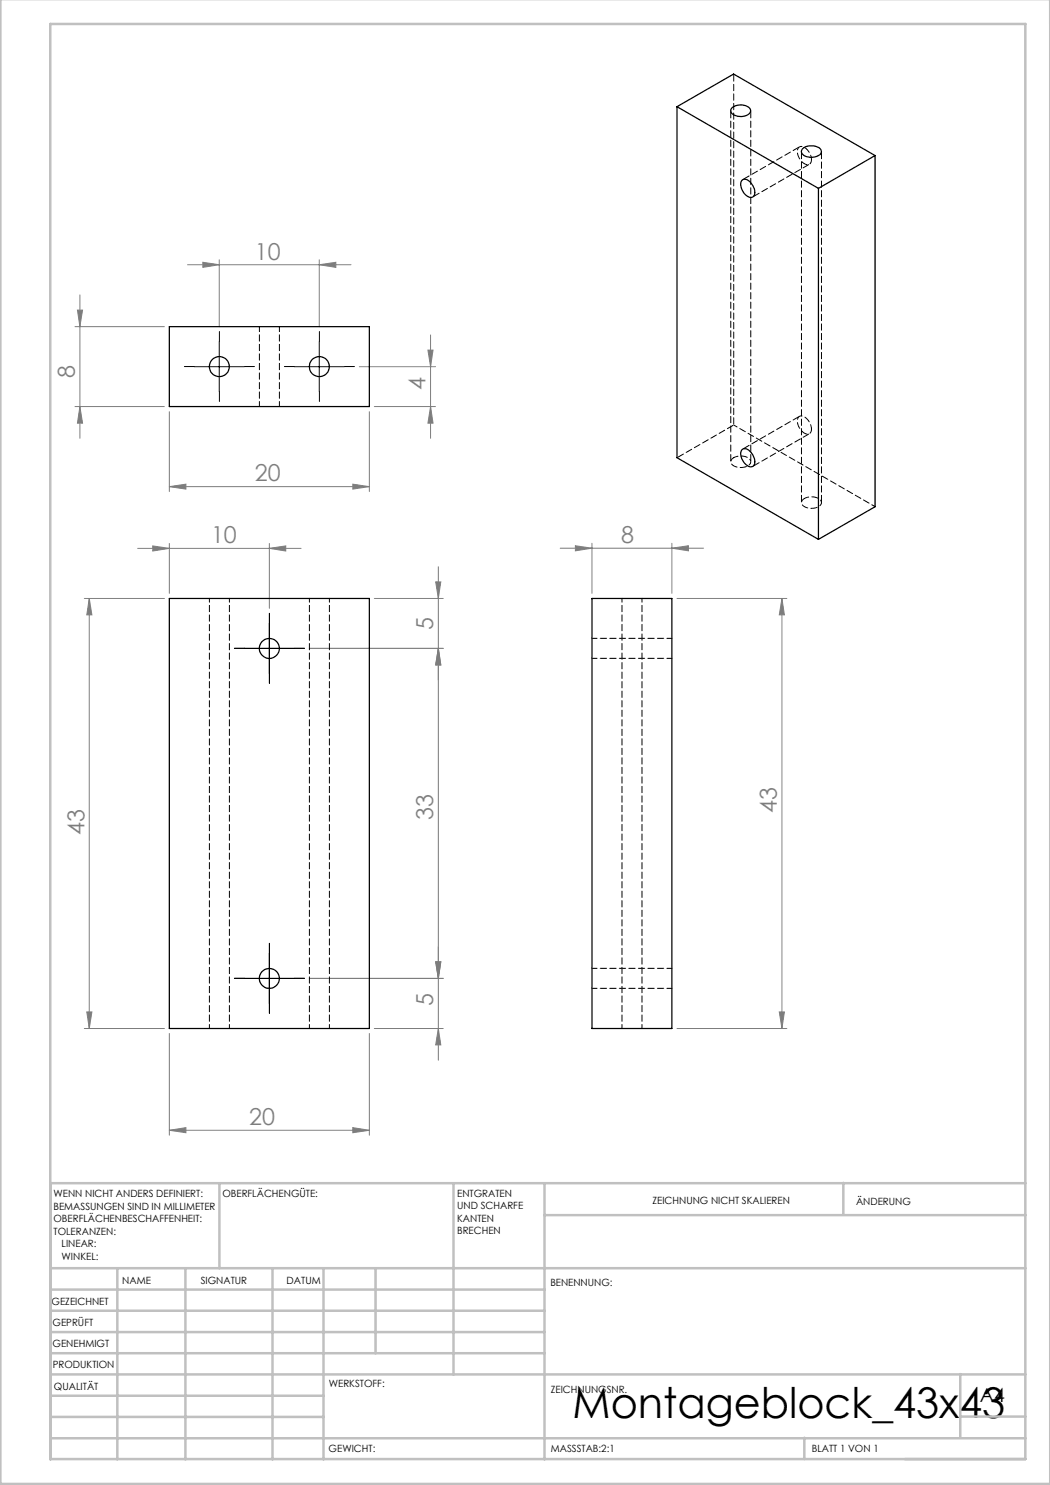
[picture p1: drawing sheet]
<svg xmlns="http://www.w3.org/2000/svg" width="210mm" height="297mm" viewBox="0 0 210 297" stroke-linecap="round" stroke-linejoin="round" font-family="sans-serif">
<g fill="none" stroke="#808080" stroke-width=".2">
<path d="M16 59v28.7M37.5 52.9h32.7M40.6 52.5l3.3 .4-3.3 .6zM43.9 52v13.3M63.9 52.9l3.3-.4v1zM63.9 52v13.3M15 65.3h17.9M15.5 62h1l-.5 3.3zM71.9 73.3h15.2M85.6 70h1l-.5 3.3zM86.1 67v20.7M15 81.3h17.9"/>
<path d="M16 81.3l.5 3.3h-1zM33.9 97.3l3.3-.5v1zM33.9 82.3v16M33.9 97.3h40M70.6 96.8l3.3 .5-3.3 .5zM73.9 82.3v16M74.9 81.3h12.2M86.1 81.3l.5 3.3h-1zM16.9 119.7h16M17.9 119.7l.5 3.3h-1zM17.9 119.7v86M27.5 109.7h32.7"/>
<path d="M30.6 109.2l3.3 .5-3.3 .5zM33.9 108.7v10M53.9 109.7l3.2-.5v1zM53.9 108.7v13M74.9 119.7h13.8M87.1 116.4h1.1l-.5 3.3zM87.7 113.3v98.8M112 109.6h28.7M115.1 109.1l3.3 .5-3.3 .6zM118.4 108.7v10M134.4 109.6l3.3-.5v1.1zM134.4 108.7v10"/>
<path d="M135.4 119.7h22M156.4 119.7v86M156.4 119.7l.5 3.3h-1zM61.9 129.7h26.8M87.7 129.7l.5 3.3h-1.1zM61.9 195.7h26.8M87.1 192.4h1.1l-.5 3.3zM16.9 205.7h16M17.4 202.4h1l-.5 3.3zM33.9 206.7v20.3M73.9 206.7v20.3M74.9 205.7h13.8"/>
<path d="M87.7 205.7l.5 3.3h-1.1zM135.4 205.7h22M155.9 202.4h1l-.5 3.3zM33.9 226.1l3.3-.6v1.1zM33.9 226.1h40M70.6 225.5l3.3 .6-3.3 .5z"/>
</g>
<g fill="none" stroke="#000" stroke-width=".2" stroke-dasharray="15.2 1.3 1.3 1.3">
<path d="M38.9 73.3h-2M43.9 68.3v-2M43.9 78.3v2M48.9 73.3h2M58.9 73.3h-2M63.9 68.3v-2M63.9 78.3v2M68.9 73.3h2M48.9 129.7h-2M53.9 124.7v-2M53.9 134.7v2M58.9 129.7h2"/>
<path d="M48.9 195.7h-2M53.9 190.7v-2M58.9 195.7h2M53.9 200.7v2"/>
</g>
<path d="M38.9 73.3h10M43.9 68.3v10M58.9 73.3h10M63.9 68.3v10M48.9 129.7h10M53.9 124.7v10M48.9 195.7h10M53.9 190.7v10" fill="none" stroke="#000" stroke-width=".2"/>
<g fill="none" stroke="#c0c0c0" stroke-width=".5">
<path d="M.1 -.1v296.9h209.9v-296.9M10.1 4.8h195v287h-195zM43.9 236.6v17M90.7 236.6v38.3M108.9 236.6v55.3M168.7 236.6v6.3M205.1 236.6h-195v55.3M10.1 253.6h195M10.1 257.9h98.8M23.5 253.6v38.3M37.1 253.6v38.3M54.5 253.6v38.3"/>
<path d="M64.7 253.6v38.3M75.1 253.6v17M108.9 243h96.2M10.1 270.6h98.8M10.1 266.4h98.8M10.1 262.1h98.8M10.1 279.1h54.6M10.1 274.9h195M192.1 274.8v12.7M10.1 287.7h195M10.1 283.4h54.6M160.9 287.5v4.3"/>
<path d="M192.1 283.3h13"/>
</g>
<g fill="#808080">
<path d="M70.6 96.8l3.3 .5-3.3 .5zM33.9 97.3l3.3-.5v1z"/>
<path d="M40.6 52.5l3.3 .4-3.3 .6zM63.9 52.9l3.3-.4v1zM115.1 109.1l3.3 .5-3.3 .6zM134.4 109.6l3.3-.5v1.1z"/>
<path d="M33.9 226.1l3.3-.6v1.1zM70.6 225.5l3.3 .6-3.3 .5z"/>
<path d="M53.9 109.7l3.2-.5v1zM30.6 109.2l3.3 .5-3.3 .5z"/>
<path d="M87.1 192.4h1.1l-.5 3.3zM87.7 129.7l.5 3.3h-1.1zM16 81.3l.5 3.3h-1zM15.5 62h1l-.5 3.3zM155.9 202.4h1l-.5 3.3zM156.4 119.7l.5 3.3h-1z"/>
<path d="M87.7 129.7l.5 3.3h-1.1zM87.1 116.4h1.1l-.5 3.3z"/>
<path d="M17.9 119.7l.5 3.3h-1zM17.4 202.4h1l-.5 3.3zM87.1 192.4h1.1l-.5 3.3zM87.7 205.7l.5 3.3h-1.1zM85.6 70h1l-.5 3.3zM86.1 81.3l.5 3.3h-1z"/>
</g>
<g fill="none" stroke="#000" stroke-width=".25">
<path d="M135.4 21.3l28.3 16.4M135.4 21.3v70.2l28.3 16.4M135.4 21.3l11.3-6.5 28.3 16.3M146.5 21.5a2.73 2.73 0 0 1 3.5 .3 1.09 1.09 0 0 1-1.1 1.4 2.42 2.42 0 0 1-2.7-.9v-.4zM148.3 36.1a1.21 1.21 0 0 1 1.9 .5 2.09 2.09 0 0 1 .4 2.8 1.93 1.93 0 0 1-2.3-1.6l-.2-.9zM160.4 29.8a2.78 2.78 0 0 1 3.8 .1 1.07 1.07 0 0 1-1.1 1.5 2.3 2.3 0 0 1-2.8-.9zM163.7 37.7v70.2M175 31.1v70.2l-11.3 6.6M175 31.1l-11.3 6.6M33.9 65.3h40v16h-40zM148.3 90a1.21 1.21 0 0 1 1.9 .4 2.13 2.13 0 0 1 .4 2.9 2.01 2.01 0 0 1-2.3-1.6l-.2-1zM33.9 119.7h40v86h-40z"/>
<path d="M118.4 119.7h16v86h-16z"/>
<circle cx="43.9" cy="73.3" r="2"/>
<circle cx="63.9" cy="73.3" r="2"/>
<circle cx="53.9" cy="129.7" r="2"/>
<circle cx="53.9" cy="195.7" r="2"/>
</g>
<path d="M146.7 85l28.3 16.3M41.9 119.7v86M61.9 119.7v86M124.4 119.7v86M45.9 205.7v-86M65.9 205.7v-86M128.4 205.7v-86" fill="none" stroke="#000" stroke-width=".2" stroke-dasharray="1.3 .6" stroke-dashoffset=".5"/>
<path d="M51.9 65.3v16M55.9 81.3v-16M118.4 131.7h16M134.4 127.7h-16M118.4 197.7h16M134.4 193.7h-16" fill="none" stroke="#000" stroke-width=".2" stroke-dasharray="1.3 .6" stroke-dashoffset=".3"/>
<path d="M162.3 31.9a2.56 2.56 0 0 0-2.3-2.6 1.38 1.38 0 0 0-.3 2 1.93 1.93 0 0 0 2.2 1.5l.3-.3 .1-.6M146.7 91.5a.89 .89 0 0 0-.5 .9 .89 .89 0 0 0 .7 .8 2.68 2.68 0 0 0 3.2-.6 1.22 1.22 0 0 0-1.3-1.3l-1.1-.1-1 .3M160.9 99.7a.89 .89 0 0 0-.6 .9 .89 .89 0 0 0 .7 .8 2.68 2.68 0 0 0 3.2-.6 1.22 1.22 0 0 0-1.3-1.4h-1.1l-.9 .3M162.3 85.8a2.56 2.56 0 0 0-2.3-2.6 1.38 1.38 0 0 0-.3 2 1.93 1.93 0 0 0 2.2 1.5l.3-.3 .1-.6" fill="none" stroke="#000" stroke-width=".2" stroke-dasharray="1.3 .6" stroke-dashoffset=".4"/>
<path d="M146.7 14.8v70.2M146.2 22.1v70.3M150.6 39.4l11.3-6.6M159.9 29.4l-11.3 6.5M160.3 30.3v70.2M135.4 91.5l11.3-6.5M150.2 92.4v-70.3M150.6 93.3l11.3-6.6M159.9 83.3l-11.3 6.5M164.3 100.5v-70.2" fill="none" stroke="#000" stroke-width=".2" stroke-dasharray="1.3 .6" stroke-dashoffset="-.2"/>
<text font-size="8.5" x="114.5" y="283.5">Montageblock_43x43</text>
<g font-size="4.7" fill="#808080">
<text x="51" y="51.9">10</text>
<text x="15" y="75.7" transform="rotate(-90 15 75.7)">8</text>
<text x="85.1" y="77.9" transform="rotate(-90 85.1 77.9)">4</text>
<text x="51" y="96.3">20</text>
<text x="42.2" y="108.7">10</text>
<text x="124.2" y="108.6">8</text>
<text x="86.7" y="125.9" transform="rotate(-90 86.7 125.9)">5</text>
<text x="16.9" y="167" transform="rotate(-90 16.9 167)">43</text>
<text x="86.7" y="164" transform="rotate(-90 86.7 164)">33</text>
<text x="155.4" y="162.7" transform="rotate(-90 155.4 162.7)">43</text>
<text x="86.7" y="201.2" transform="rotate(-90 86.7 201.2)">5</text>
<text x="49.8" y="225">20</text>
</g>
<text font-size="3.9" x="196" y="280.4">A4</text>
<g font-size="2">
<text x="10.7" y="239.5">WENN NICHT ANDERS DEFINIERT:</text>
<text x="44.5" y="239.5">OBERFLÄCHENGÜTE:</text>
<text x="91.4" y="239.4">ENTGRATEN</text>
<text x="10.7" y="242">BEMASSUNGEN SIND IN MILLIMETER</text>
<text x="10.7" y="244.5">OBERFLÄCHENBESCHAFFENHEIT:</text>
<text x="91.4" y="241.9">UND SCHARFE</text>
<text x="91.4" y="244.4">KANTEN</text>
<text x="130.5" y="240.8">ZEICHNUNG NICHT SKALIEREN</text>
<text x="171.2" y="241">ÄNDERUNG</text>
<text x="10.7" y="247">TOLERANZEN:</text>
<text x="12.3" y="249.5">LINEAR:</text>
<text x="12.3" y="252">WINKEL:</text>
<text x="91.4" y="246.9">BRECHEN</text>
<text x="24.4" y="256.9">NAME</text>
<text x="40.1" y="256.8">SIGNATUR</text>
<text x="57.3" y="256.8">DATUM</text>
<text x="110.1" y="257.1">BENENNUNG:</text>
<text x="10.3" y="260.9">GEZEICHNET</text>
<text x="10.5" y="269.3">GENEHMIGT</text>
<text x="10.5" y="265.2">GEPRÜFT</text>
<text x="10.6" y="273.6">PRODUKTION</text>
<text x="10.8" y="278">QUALITÄT</text>
<text x="65.8" y="277.4">WERKSTOFF:</text>
<text x="110.2" y="278.5">ZEICHNUNGSNR.</text>
<text x="65.7" y="290.4">GEWICHT:</text>
<text x="110.2" y="290.5">MASSSTAB:2:1</text>
<text x="162.4" y="290.4">BLATT 1 VON 1</text>
</g>
</svg>
